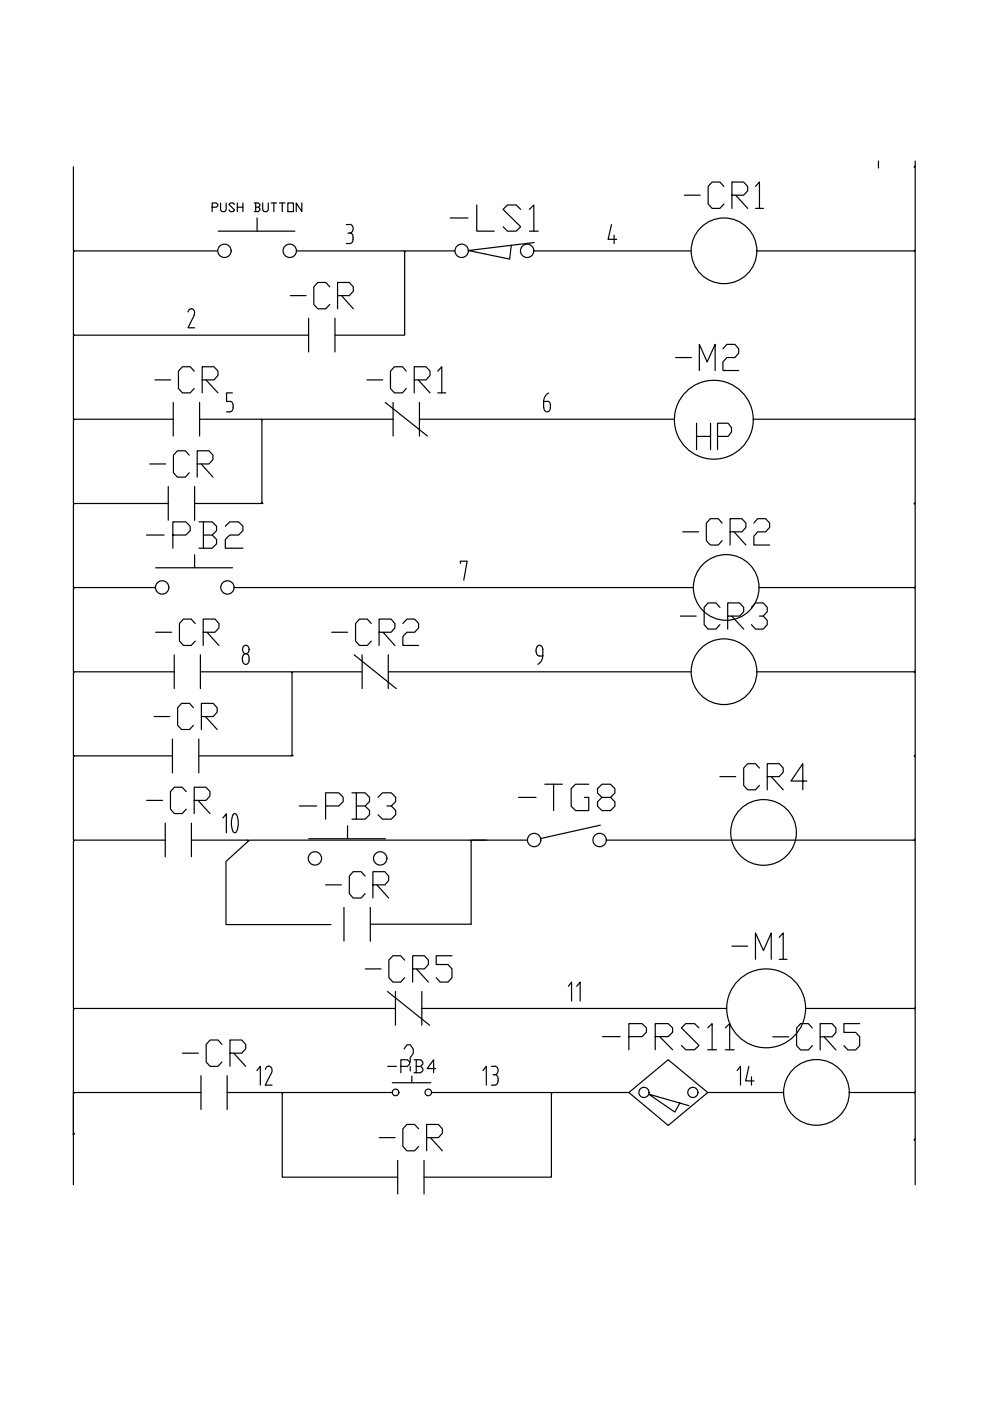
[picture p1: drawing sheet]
<svg xmlns="http://www.w3.org/2000/svg" width="210mm" height="297mm" viewBox="0 0 210 297" stroke-linecap="round" stroke-linejoin="round" font-family="sans-serif">
<!-- layer: WIRES -->
<g fill="none" stroke="#000" stroke-width=".25">
<path d="M15.6 35.4v17.8h30.5M194 34.1v1.3h-.2l.2 .2v17.6h-.2l.2 .2v35.5h-.2l.2 .2v17.7h-.2l.2 .2v17.6h-.2l.2 .2v17.6h-.2l.2 .2v17.7h-.2l.2 .2v17.6h-.2l.2 .2v35.5h-.2l.2 .2v17.6h-.2l.2 .3v9.5l-.2 .3h.2v9.5M15.8 53.2l-.2 .2v17.7h49.8M62.9 53.2h22.9v.2l.2-.2h10.4M85.8 53.4v17.7h-14.8M113.2 53.2h33.3M160.5 53.2h33.3M15.8 71.1l-.2 .2v17.6h21.1M15.8 88.9l-.2 .2v17.7h20.1M42.3 88.9h13.2v.2l.2-.2h27.6M55.5 89.1v17.4M88.9 88.9h54.1"/>
<path d="M159.7 88.9h34.1M15.8 106.8l-.2 .2v17.6h17.3M15.8 124.6l-.2 .2v17.6h21.3M49.6 124.6h97.4M160.9 124.6h32.9M15.8 142.4l-.2 .2v17.7h21M42.5 142.4h19.4v.2l.3-.2h14.6M61.9 142.6v17.4M82.3 142.4h64.2M160.4 142.4h33.4M15.8 160.3l-.2 .2v17.6h19.4M15.8 178.1l-.2 .2v35.5h68.2"/>
<path d="M42.1 160.3h19.8v-.3l.3 .3M52.4 178.1h.2v.2l.3-.2h47v.2l.2-.2h11.7M52.6 178.3l-4.7 4.4v13.3h22.3M103.2 178.1h-3.3v17.8h-21.4M128.6 178.1h65.2M15.8 213.8l-.2 .2v37.2M89.4 213.8h64.6M170.8 213.8h23M15.6 231.4v.2h27M15.8 231.6l-.2 .3v8.2l.2 .3h-.2v.2v-.2M48.2 231.6h11.6v.3l.3-.3h23M59.8 231.9v17.7h24.5"/>
<path d="M91.5 231.6h25.4v.3l.2-.3h16.2M116.9 231.9v17.7h-27M150.1 231.6h16M180 231.6h13.8"/>
</g>
<!-- layer: SYMS -->
<g fill="none" stroke="#000" stroke-width=".25">
<path d="M46.3 49h16.2M54.5 46.2v2.8M113.3 51.4l-14 1.7 8.8 1.8 .3-2.9M65.4 67.5v7.1M71 67.5v7.1M36.7 85.3v7.1M42.3 85.3v7.1M81.7 85.3l8.9 7.1M83.3 85.3v7.1M88.9 85.3v7.1M35.7 103.2v7.1M41.3 103.2v7.1"/>
<path d="M33 120.4h16.3M36.9 138.8v7.2M42.5 138.8v7.2M75.1 138.8l8.9 7.2M76.8 138.8v7.2M82.3 138.8v7.2M36.6 156.7v7.2M42.1 156.7v7.2M35 174.5v7.1M65.4 177.8h16.3M127.3 174.9l-12.7 2.9M72.9 192.4v7.1"/>
<path d="M78.5 192.4v7.1M82.2 210.2l8.9 7.2M83.8 210.2v7.2M89.4 210.2v7.2M42.6 228.1v7.1M48.2 228.1v7.1M133.3 231.6l8.4-6.9 8.4 6.9-8.4 7zM144.1 233.9l-1 1.9-5.6-3.8 8.6 2.4M84.3 246v7.1M89.9 246v7.1"/>
<circle cx="47.6" cy="53.2" r="1.42"/>
<circle cx="61.4" cy="53.2" r="1.42"/>
<circle cx="97.9" cy="53.2" r="1.42"/>
<circle cx="111.8" cy="53.2" r="1.42"/>
<circle cx="153.5" cy="53.2" r="7"/>
<circle cx="151.3" cy="89" r="8.4"/>
<circle cx="34.4" cy="124.6" r="1.42"/>
<circle cx="48.2" cy="124.6" r="1.42"/>
<circle cx="154" cy="124.6" r="7"/>
<circle cx="153.5" cy="142.4" r="7"/>
<circle cx="113.2" cy="178.1" r="1.42"/>
<circle cx="127.1" cy="178.1" r="1.42"/>
<circle cx="161.9" cy="176.5" r="7"/>
<circle cx="162.4" cy="213.8" r="8.4"/>
<circle cx="83.9" cy="231.6" r=".7"/>
<circle cx="90.8" cy="231.6" r=".7"/>
<circle cx="136.5" cy="231.6" r="1.08"/>
<circle cx="146.9" cy="231.6" r="1.08"/>
<circle cx="173.1" cy="231.6" r="7"/>
</g>
<!-- layer: WIRENO -->
<g fill="none" stroke="#000" stroke-width=".25">
<path d="M186.3 34.1v1.5M73.4 47.6h.8M73.8 49.4h.4M74.2 47.6a.94 .94 0 0 1 .7 .9 .94 .94 0 0 1-.7 .9 .83 .83 0 0 1 .7 .9M74.8 50.3v.4M74.9 50.7a.83 .83 0 0 1-.7 .9h-.8M129.7 47.6l-.8 3.1h1.9M130.2 49.9v1.7M40.6 65.4a.94 .94 0 0 1 .6 1.4M40.6 65.5a.78 .78 0 0 0-.8 .6M41.2 66.8l-1.3 2.7h1.4M97.6 119.5v-.5h1.4l-.7 4"/>
<path d="M51.4 139.5v.5M51.4 139.5a.72 .72 0 0 1 .7-.9 .72 .72 0 0 1 .7 .9v.5M51.4 140a.72 .72 0 0 0 .7 .9 .72 .72 0 0 0 .7-.9M51.6 137.1a.69 .69 0 0 1 .9-.2 .69 .69 0 0 1 .3 .8 .72 .72 0 0 1-.7 .9 .72 .72 0 0 1-.7-.9z"/>
</g>
<text font-size="10.1" x="42.7" y="178.9">10</text>
<g font-size="9.7">
<text x="143.9" y="45.5">-CR1</text>
<text x="60.3" y="66.7">-CR</text>
<text x="142.2" y="79.7">-M2</text>
<text x="31.7" y="84.7">-CR</text>
<text x="76.6" y="84.7">-CR1</text>
<text x="146.4" y="96.7">HP</text>
<text x="30.7" y="102.3">-CR</text>
<text x="30" y="117.5">-PB2</text>
<text x="143.6" y="116.8">-CR2</text>
<text x="142.9" y="134.8">-CR3</text>
<text x="31.4" y="155.9">-CR</text>
<text x="108.7" y="173.2">-TG8</text>
<text x="151.3" y="168.6">-CR4</text>
<text x="62.1" y="175">-PB3</text>
<text x="67.7" y="191.6">-CR</text>
<text x="76.2" y="209.5">-CR5</text>
<text x="153.8" y="204.6">-M1</text>
<text x="162.6" y="224">-CR5</text>
<text x="79" y="245.2">-CR</text>
</g>
<g font-size="9.3">
<text x="94.2" y="50.1">-LS1</text>
<text x="31.7" y="137.9">-CR</text>
<text x="69.1" y="137.9">-CR2</text>
<text x="30" y="173.6">-CR</text>
<text x="37.4" y="227.2">-CR</text>
<text x="126.6" y="223.7">-PRS11</text>
</g>
<g font-size="7.1">
<text x="113.6" y="88.2">6</text>
<text x="110.4" y="141.8">9</text>
<text x="58.9" y="231.4" transform="rotate(-90 58.9 231.4)">12</text>
<text x="160.9" y="231.4" transform="rotate(-90 160.9 231.4)">14</text>
</g>
<text font-size="6.6" x="106.5" y="231.4" transform="rotate(-90 106.5 231.4)">13</text>
<text font-size="6.2" x="81.1" y="228.6">-PB4</text>
<text font-size="5.7" x="123.8" y="213.4" transform="rotate(-90 123.8 213.4)">11</text>
<text font-size="5.3" x="43.7" y="46.2">PUSH BUTTON</text>
</svg>
